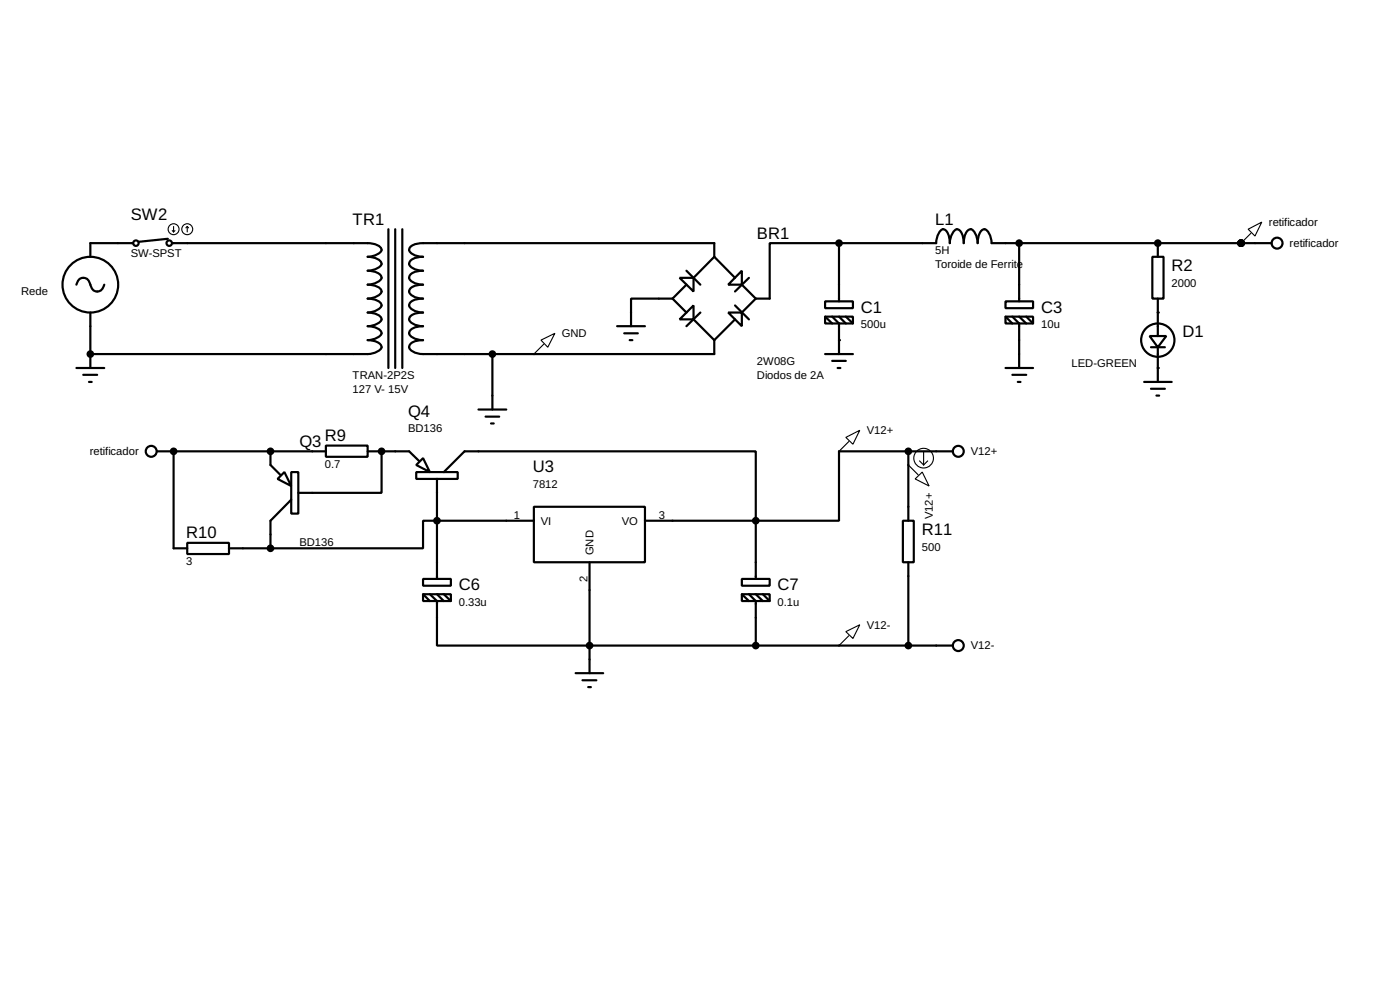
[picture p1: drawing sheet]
<svg xmlns="http://www.w3.org/2000/svg" width="256mm" height="180mm" viewBox="0 0 256 180" stroke-linecap="round" stroke-linejoin="round" font-family="sans-serif">
<g fill="none" stroke="#000" stroke-width=".4">
<path d="M14 52.1a1.28 1.28 0 0 1 1.3-1.3 1.28 1.28 0 0 1 1.3 1.3 1.28 1.28 0 0 0 1.2 1.3 1.28 1.28 0 0 0 1.3-1.3M16.6 57.2v10.2M24.4 44.5h-7.8v2.5M30.8 43.7l-5.3 .6M31.6 44.5h35.8a3.3 3.3 0 0 1 2.4 .9l.1 .4a2.75 2.75 0 0 1-2.5 1.2 2.37 2.37 0 0 1 2.5 1.3 2.75 2.75 0 0 1-2.5 1.3 3.2 3.2 0 0 1 2.4 .9l.1 .4a2.75 2.75 0 0 1-2.5 1.2 3.3 3.3 0 0 1 2.4 .9 .9 .9 0 0 1-.7 1.2l-1.1 .4-.6 .1a3.3 3.3 0 0 1 2.4 .8 .89 .89 0 0 1-.7 1.2l-1.1 .4-.6 .1a3.3 3.3 0 0 1 2.4 .9l.1 .4a2.75 2.75 0 0 1-2.5 1.2 2.37 2.37 0 0 1 2.5 1.3 2.75 2.75 0 0 1-2.5 1.3 3.2 3.2 0 0 1 2.4 .9l.1 .4a2.75 2.75 0 0 1-2.5 1.2h-50.8M71.2 42v25.4M72.4 42v25.4M73.7 42v25.4M113.1 59.7h5.1M123.2 54.7h-7.6v5M123.2 54.7l2.6 2.5M124.5 50.9h2.6v2.5z"/>
<path d="M124.5 58.5l2.6-2.6v2.6zM125.8 49.6l2.5 2.5M125.8 52.1l-2.6 2.6M127.1 58.5l3.8 3.8M128.3 57.2l-2.5 2.5M130.9 47v-2.5h-53.4a2.96 2.96 0 0 0-2.5 .9 .88 .88 0 0 0 .7 1.2l1.1 .3 .7 .1a2.92 2.92 0 0 0-2.5 .9 .88 .88 0 0 0 .7 1.2l1.1 .4 .7 .1a2.89 2.89 0 0 0-2.5 .9 .89 .89 0 0 0 .7 1.2l1.1 .3 .7 .1a2.96 2.96 0 0 0-2.5 .9 .92 .92 0 0 0 .7 1.2l1.1 .4 .7 .1a2.96 2.96 0 0 0-2.5 .8 .91 .91 0 0 0 .7 1.2l1.1 .4 .7 .1a2.96 2.96 0 0 0-2.5 .9 .88 .88 0 0 0 .7 1.2l1.1 .3 .7 .1a2.92 2.92 0 0 0-2.5 .9 .88 .88 0 0 0 .7 1.2l1.1 .4 .7 .1a2.89 2.89 0 0 0-2.5 .9 .89 .89 0 0 0 .7 1.2l1.1 .3 .7 .1h53.4v-2.5M130.9 47l-3.8 3.9M130.9 47l3.8 3.9M133.4 57.2h2.5v2.5zM134.7 55.9l2.5 2.6M134.7 58.5l-3.8 3.8M135.9 49.6v2.5h-2.5z"/>
<path d="M135.9 52.1l2.6 2.6M137.2 50.9l-2.5 2.5M138.5 54.7l-2.6 2.5M151.2 55.2h5.1v1.2h-5.1zM151.2 58h5.1v1.2h-5.1zM151.2 58l1.3 1.2M152.5 58l1.2 1.2v5.6M153.7 44.5h-12.7v10.2h-2.5M153.7 44.5h17.8a2.68 2.68 0 0 1 1.3-2.5 1.47 1.47 0 0 1 1 1.3l.2 1.2a2.7 2.7 0 0 1 1.3-2.5 1.47 1.47 0 0 1 1.1 1.3l.2 1.2a3.1 3.1 0 0 1 .9-2.5 .88 .88 0 0 1 1.2 .7l.3 1.2 .1 .6a3.2 3.2 0 0 1 .9-2.5 .9 .9 0 0 1 1.2 .7l.4 1.2 .1 .6h51.3M153.7 44.5v10.7M153.7 58l1.3 1.2M155 58l1.3 1.2"/>
<path d="M184.2 55.2h5.1v1.2h-5.1zM184.2 58h5.1v1.2h-5.1zM184.2 58l1.3 1.2M185.5 58l1.2 1.2v8.2M186.7 44.5v10.7M186.7 58l1.3 1.2M188 58l1.3 1.2M211.1 47h2.1v7.7h-2.1zM212.1 44.5v2.5M212.1 54.7v6.8M14 67.4h5.1M15.3 68.6h2.5"/>
<path d="M16.3 69.9h.5M87.7 75h5.1M89 76.3h2.5M90 77.5h.5M90.2 64.8v10.2M114.4 61h2.5M115.4 62.3h.5M151.2 64.8h5.1M152.5 66.1h2.5M153.5 67.4h.5M184.2 67.4h5.1M185.5 68.6h2.5"/>
<path d="M186.5 69.9h.5M209.6 69.9h5.1M210.6 61.5h3.1l-1.6 2.1zM210.9 71.2h2.5M210.9 63.6h2.5M211.9 72.4h.5M212.1 63.6v6.3M28.8 82.6h3M34.3 99.4h7.7v2h-7.7zM49.6 82.6h-17.8v17.8h2.5M49.6 82.6h10.1M49.6 82.6v2.5l1.8 1.8"/>
<path d="M50.9 87.7l1.2-1.3 1.3 2.6zM53.4 86.4h1.3v7.6h-1.3zM53.4 91.5l-3.8 3.8v5.1M59.7 81.6h7.7v2h-7.7zM67.4 82.6h7.6l1.8 1.8M69.9 82.6v7.6h-15.2M76.3 85.1l1.2-1.2 1.3 2.5zM76.3 86.4h7.6v1.3h-7.6zM80.1 87.7v18.3M81.3 86.4l3.8-3.8h53.4v12.7M97.8 92.8h20.4v10.1h-20.4zM97.8 95.3h-20.3v5.1h-27.9"/>
<path d="M118.2 95.3h20.3M138.5 95.3v10.7M165.4 95.3h2v7.6h-2zM166.4 82.6v12.7M174.6 82.6h-20.9v12.7h-15.2M42 100.4h7.6M77.5 106h5.1v1.2h-5.1zM77.5 108.8h5.1v1.2h-5.1zM77.5 108.8l1.3 1.2M78.8 108.8l1.3 1.2v8.2h94.5M80.1 108.8l1.2 1.2M81.3 108.8l1.3 1.2"/>
<path d="M108 102.9v20.3M135.9 106h5.1v1.2h-5.1zM135.9 108.8h5.1v1.2h-5.1zM135.9 108.8l1.3 1.2M137.2 108.8l1.3 1.2v8.2M138.5 108.8l1.3 1.2M139.8 108.8l1.2 1.2M166.4 102.9v15.3M105.5 123.2h5M106.7 124.5h2.6M107.8 125.8h.5"/>
<circle cx="16.5" cy="52.1" r="5.1"/>
<circle cx="24.9" cy="44.5" r=".5"/>
<circle cx="31" cy="44.5" r=".5"/>
<circle cx="233.9" cy="44.5" r="1"/>
<circle cx="212.1" cy="62.3" r="3.1"/>
<circle cx="27.7" cy="82.6" r="1"/>
<circle cx="175.5" cy="82.6" r="1"/>
<circle cx="175.5" cy="118.2" r="1"/>
</g>
<g fill="#000">
<circle cx="212.1" cy="57.2" r=".2"/>
<circle cx="212.1" cy="44.5" r=".2"/>
<circle cx="227.4" cy="44.5" r=".2"/>
<circle cx="16.6" cy="64.8" r=".2"/>
<circle cx="153.7" cy="62.3" r=".2"/>
<circle cx="212.1" cy="67.4" r=".2"/>
<circle cx="31.8" cy="82.6" r=".2"/>
<circle cx="49.6" cy="82.6" r=".2"/>
<circle cx="69.9" cy="82.6" r=".2"/>
</g>
<g fill="none" stroke="#000" stroke-width=".2">
<path d="M31.6 42.2l.2 .3M31.8 41.5v1M32.1 42.2l-.3 .3M34.3 41.5l-.2 .2M34.3 41.5l.3 .2M34.3 41.5v1M228.7 42l2.5-1.3-1.3 2.5zM229.2 42.7l-1.8 1.8M99.1 62.3l2.6-1.3-1.3 2.6zM99.6 63l-1.8 1.8M155 80.1l2.5-1.3-1.2 2.5zM155.5 80.8l-1.8 1.8"/>
<path d="M166.4 85.1l1.8 1.8M167.7 87.7l1.3-1.3 1.2 2.6zM168.5 84.4l.7 .7M169.2 82.6v2.5M170 84.4l-.8 .7M155 115.6l2.5-1.2-1.2 2.5zM155.5 116.4l-1.8 1.8"/>
<circle cx="31.8" cy="42" r="1"/>
<circle cx="34.3" cy="42" r="1"/>
<circle cx="169.2" cy="83.9" r="1.8"/>
</g>
<g fill="#000" stroke="#000" stroke-width=".4">
<circle cx="153.7" cy="44.5" r=".5"/>
<circle cx="186.7" cy="44.5" r=".5"/>
<circle cx="212.1" cy="44.5" r=".5"/>
<circle cx="227.3" cy="44.5" r=".5"/>
<circle cx="16.5" cy="64.8" r=".5"/>
<circle cx="90.2" cy="64.8" r=".5"/>
<circle cx="31.8" cy="82.6" r=".5"/>
<circle cx="49.5" cy="82.6" r=".5"/>
<circle cx="69.9" cy="82.6" r=".5"/>
<circle cx="80" cy="95.3" r=".5"/>
<circle cx="138.4" cy="95.3" r=".5"/>
<circle cx="166.4" cy="82.6" r=".5"/>
<circle cx="49.5" cy="100.4" r=".5"/>
<circle cx="108" cy="118.2" r=".5"/>
<circle cx="138.4" cy="118.2" r=".5"/>
<circle cx="166.4" cy="118.2" r=".5"/>
</g>
<g font-size="3.4">
<text x="24" y="40.4">SW2</text>
<text x="64.6" y="41.2">TR1</text>
<text x="171.3" y="41.2">L1</text>
<text x="138.7" y="43.7">BR1</text>
<text x="214.6" y="49.6">R2</text>
<text x="157.7" y="57.2">C1</text>
<text x="190.8" y="57.2">C3</text>
<text x="216.7" y="61.7">D1</text>
<text x="74.8" y="76.2">Q4</text>
<text x="54.9" y="81.8">Q3</text>
<text x="59.5" y="80.8">R9</text>
<text x="97.6" y="86.4">U3</text>
<text x="34.1" y="98.6">R10</text>
<text x="168.9" y="97.9">R11</text>
<text x="84.1" y="108">C6</text>
<text x="142.5" y="108">C7</text>
</g>
<g font-size="2.3">
<text x="232.5" y="41.3">retificador</text>
<text x="24" y="47.1">SW-SPST</text>
<text x="171.3" y="46.6">5H</text>
<text x="236.3" y="45.2">retificador</text>
<text x="3.9" y="54">Rede</text>
<text x="171.3" y="49">Toroide de Ferrite</text>
<text x="214.6" y="52.5">2000</text>
<text x="102.9" y="61.7">GND</text>
<text x="157.7" y="60.1">500u</text>
<text x="190.8" y="60.1">10u</text>
<text x="64.6" y="69.4">TRAN-2P2S</text>
<text x="64.6" y="72">127 V- 15V</text>
<text x="138.7" y="66.9">2W08G</text>
<text x="138.7" y="69.4">Diodos de 2A</text>
<text x="196.3" y="67.2">LED-GREEN</text>
<text x="16.5" y="83.3">retificador</text>
<text x="74.8" y="79.2">BD136</text>
<text x="158.8" y="79.5">V12+</text>
<text x="177.9" y="83.3">V12+</text>
<text x="59.5" y="85.7">0.7</text>
<text x="97.6" y="89.3">7812</text>
<text x="94.2" y="94.9">1</text>
<text x="120.7" y="94.9">3</text>
<text x="170.9" y="95" transform="rotate(-90 170.9 95)">V12+</text>
<text x="54.9" y="99.9">BD136</text>
<text x="99.1" y="96">VI</text>
<text x="108.7" y="101.7" transform="rotate(-90 108.7 101.7)">GND</text>
<text x="113.9" y="96">VO</text>
<text x="168.9" y="100.8">500</text>
<text x="34.1" y="103.5">3</text>
<text x="107.6" y="106.6" transform="rotate(-90 107.6 106.6)">2</text>
<text x="84.1" y="110.9">0.33u</text>
<text x="142.5" y="110.9">0.1u</text>
<text x="158.8" y="115.1">V12-</text>
<text x="177.9" y="118.9">V12-</text>
</g>
</svg>
